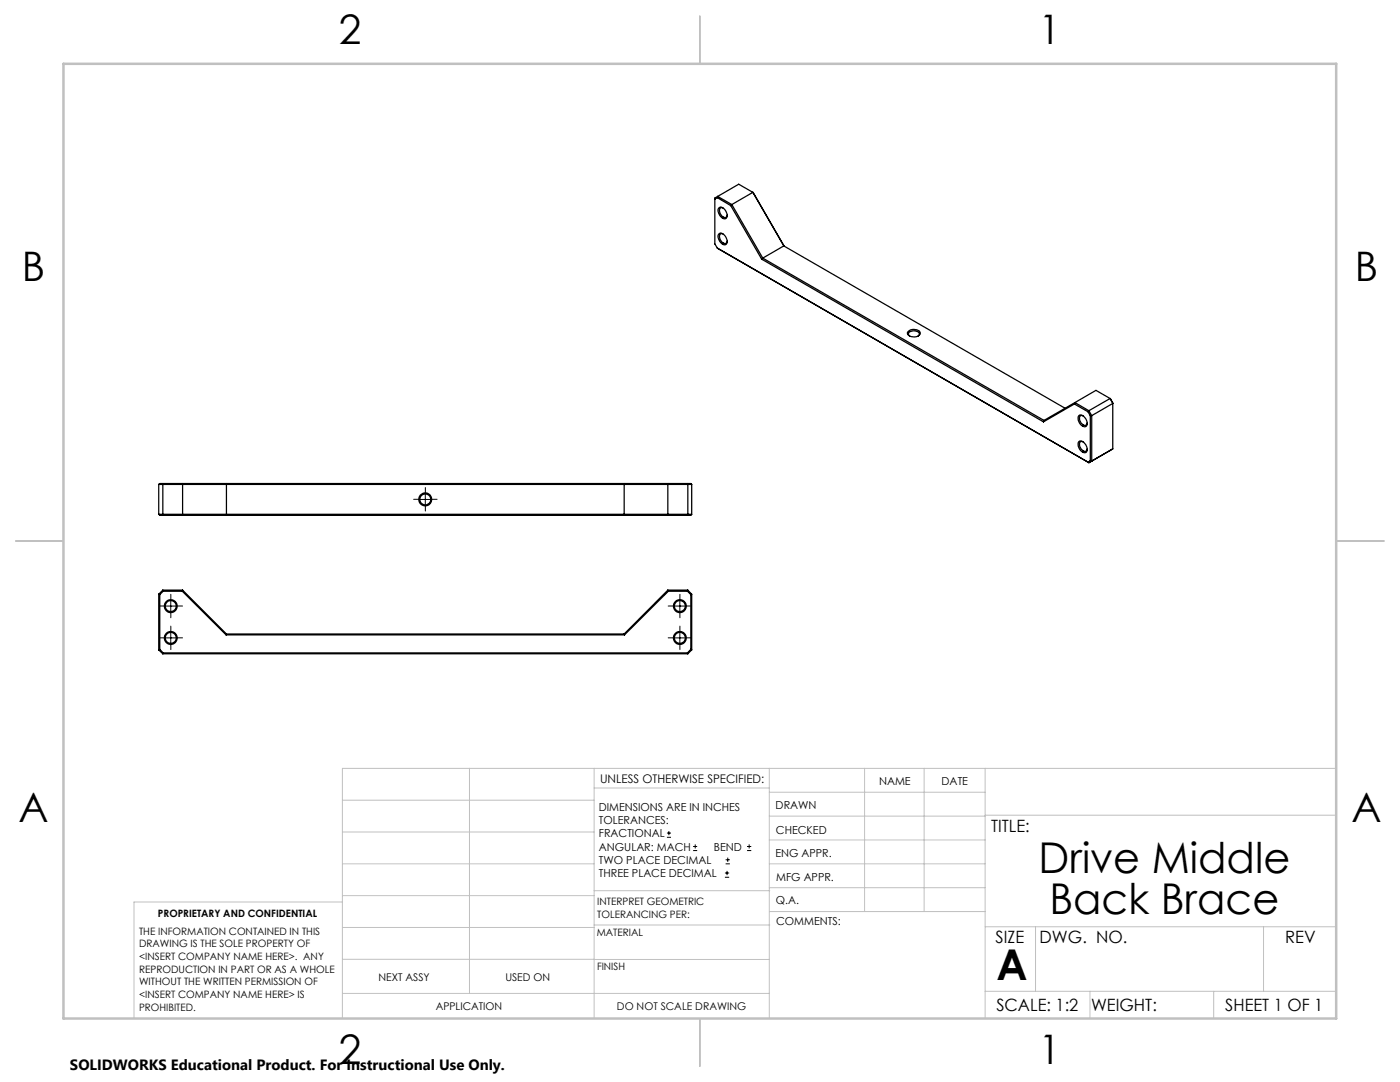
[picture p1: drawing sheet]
<svg xmlns="http://www.w3.org/2000/svg" width="279mm" height="216mm" viewBox="0 0 279 216" stroke-linecap="round" stroke-linejoin="round" font-family="sans-serif">
<g fill="none" stroke="#000" stroke-width=".2">
<path d="M83.6 99.7h2.5M84.9 98.4v2.5M34.1 119.7v2.5M135.7 119.7v2.5M32.8 127.3h2.5M32.8 120.9h2.5M34.1 126v2.6M134.4 127.3h2.5M134.4 120.9h2.5M135.7 126v2.6M133.1 167.1h.8M133.1 166.2h.8"/>
<path d="M133.5 165.8v.9M138.3 169.7h.8M138.3 168.9h.8M138.7 168.5v.8M144.7 175h.8M144.7 174.2h.8M144.8 172.4h.9M144.8 171.6h.9M145.1 173.8v.8M145.2 171.1v.9M149.1 169.7h.8M149.1 168.9h.8"/>
<path d="M149.5 168.5v.8"/>
</g>
<g fill="none" stroke="#000" stroke-width=".2" stroke-dasharray="15.2 1.3 1.3 1.3">
<path d="M83.6 99.6h-1.1M84.9 98.4v-1.1M86.1 99.6h1.1M34.1 119.7v-1.1M84.9 100.9v1.1M135.7 119.7v-1.1M32.8 127.3h-1.1M32.8 120.9h-1.1M34.1 126v-1.1M34.1 128.5v1.1M34.1 122.2v1.1M35.3 127.3h1.1"/>
<path d="M35.3 120.9h1.1M134.4 127.3h-1.1M134.4 120.9h-1.1M135.7 126v-1.1M135.7 128.5v1.1M135.7 122.2v1.1M136.9 127.3h1.1M136.9 120.9h1.1"/>
</g>
<g fill="none" stroke="#c0c0c0" stroke-width=".2">
<path d="M68.3 159.7h50.3M93.7 153.3v44.9M118.6 153.3v49.9M118.6 157.2h34.9M153.5 153.3v49.9M153.5 158.1h43.1M172.5 153.3v28.6M184.4 153.3v28.6M196.6 153.3v49.9M266.7 153.3h-198.4v49.9M68.3 178.7h50.3M68.3 172.4h50.3"/>
<path d="M68.3 166h50.3M68.3 180h-41.6v23.2M118.6 177.7h35M153.5 167.6h43.1M153.5 162.8h43.1M153.5 172.4h43.1M153.5 177.1h43.1M196.6 162.7h70.1M68.3 198.2h85.2M68.3 191.4l85.2 .1M68.3 185.1h50.3M118.6 184.6h35"/>
<path d="M153.6 181.9h43M196.6 197.8h70.1M196.6 184.9h70.1M206.7 184.9v12.9M217.5 197.8v5.4M242.2 197.8v5.4M252.2 184.9v12.9"/>
</g>
<path d="M139.7 3.2v9.5M3.1 107.9h9.6M266.7 107.9h9.5M139.7 203.2v9.6" fill="none" stroke="#c0c0c0" stroke-width=".25"/>
<path d="M12.7 12.7h254v190.5h-254z" fill="none" stroke="#c0c0c0" stroke-width=".5"/>
<g fill="none" stroke="#000" stroke-width=".25">
<path d="M143.2 39.4l-.5 .3M143.2 39.4l2.6 1.6M143.2 39.2l-.5 .3v9.2l.5 .8M143.2 39.2v.2M143.2 39.2l2.9 1.6M150.2 38.4l-4.1 2.4M150.2 38.4l6.2 10.7M150.2 38.4l6.3 10.7M150.2 38.4l-2.8-1.6-4.2 2.4M143.2 49.5l74.1 42.8M143.2 49.5v.1M143.5 46.7a1.07 1.07 0 0 1 1.5 .8 .73 .73 0 0 1 .1 1 .73 .73 0 0 1-.9 .3 1.76 1.76 0 0 1-.7-2.1z"/>
<path d="M143.5 41.5a1.07 1.07 0 0 1 1.5 .8 .73 .73 0 0 1 .1 1 .73 .73 0 0 1-.9 .3 1.76 1.76 0 0 1-.7-2.1zM144.3 41.5a.59 .59 0 0 0-.7 .2 .59 .59 0 0 0 .1 .8 .92 .92 0 0 0 1.3 .8l.1-.4M144.3 46.7a.59 .59 0 0 0-.7 .2 .59 .59 0 0 0 .1 .8 .92 .92 0 0 0 1.3 .7l.1-.3M145.8 41l6.2 10.7M146.1 40.8l-.3 .2M146.1 40.8l6.1 10.7M152 51.7l56.2 32.5M152.2 51.5l56.2 32.4M152.2 51.5l-.2 .2M156.4 49.1l-4.2 2.4M156.4 49.1l56.1 32.4M181.2 66.3a1.64 1.64 0 0 1 2.5 .1 1.22 1.22 0 0 1-1.8 .8l-.7-.4z"/>
<path d="M181.5 67.1a.59 .59 0 0 1-.1-.8 .59 .59 0 0 1 .7-.3 .91 .91 0 0 1 1.3 .8l-.2 .3M221.5 79.5l-4.2 2.5M221.5 79.5l.6 1-4.2 2.4M221.5 79.5l.6 .9v9.2M221.5 79.5l-2.8-1.6-4.2 2.4M31.7 96.7v5.9M31.7 96.7h106.3M31.7 96.7l.2-.2h106l.1 .2M32.6 96.5v6.3M36.4 96.5v6.3M45.1 96.5v6.3M124.6 96.5v6.3"/>
<path d="M133.4 96.5l-.1 .2v5.9l.1 .2M137.2 96.5v6.3M138 96.7v5.9M208.4 83.9l-.2 .3M214.4 80.6l-6.2 3.6M214.4 80.6l2.7 1.6M214.5 80.3l2.8 1.7M214.5 80.3l-.1 .3M214.5 80.3l-6.1 3.6M215.3 88.1a1.25 1.25 0 0 1 1.6 1.2 .67 .67 0 0 1-.1 .9 .67 .67 0 0 1-1-.1 1.62 1.62 0 0 1-.5-2zM215.3 82.9a1.25 1.25 0 0 1 1.6 1.2 .67 .67 0 0 1-.1 1 .67 .67 0 0 1-1-.2 1.62 1.62 0 0 1-.5-2zM216.1 83l-.3-.1a1.02 1.02 0 0 0 .2 1.7l.4 .3 .3-.1 .3-.4"/>
<path d="M216.1 88.2l-.3-.1a1.02 1.02 0 0 0 .2 1.7l.4 .3 .3-.1 .3-.4M217.1 82.2l.5 .8M217.3 82l.6 .9M217.3 82l-.2 .2M217.6 83v8.9M217.6 91.9l-.5 .3 .2 .1M217.6 91.9l.3 .1M217.9 82.9l-.3 .1M217.9 82.9v9.1M217.9 92l-.6 .3M222.1 89.6l-4.2 2.4M222.1 89.6l-4.8 2.7"/>
<path d="M31.7 102.6h106.3M31.7 102.6l.2 .2h106l.1-.2M31.7 118.6h.2M31.7 118.6v11.1M31.9 118.6v11M32.5 117.8l.1 .2M32.5 117.8h3.9M32.5 117.8l-.8 .8M32.6 118l-.7 .6M32.6 118h3.8M36.4 118l8.7 8.7M36.4 117.8v.2"/>
<path d="M36.4 117.8l8.8 8.7M133.3 117.8h4M133.3 117.8l-8.7 8.7M133.3 117.8l.1 .2M133.4 118h3.8M133.4 118l-8.8 8.7M137.2 118l.7 .6M137.3 117.8l-.1 .2M137.3 117.8l.7 .8M137.9 118.6v11M138 118.6h-.1M138 118.6v11.1"/>
<path d="M31.7 129.7l.8 .8M31.9 129.6l.7 .7M31.9 129.6l-.2 .1M32.5 130.5h104.8M32.6 130.3h104.6M32.6 130.3l-.1 .2M45.1 126.7h79.5M45.2 126.5h79.4M45.2 126.5l-.1 .2M124.6 126.5v.2M137.2 130.3l.1 .2M137.9 129.6l-.7 .7"/>
<path d="M137.9 129.6l.1 .1M138 129.7l-.7 .8"/>
<circle cx="84.9" cy="99.7" r="1.28"/>
<circle cx="84.9" cy="99.6" r="1.09"/>
<circle cx="34.1" cy="127.3" r="1.29"/>
<circle cx="34.1" cy="121" r="1.29"/>
<circle cx="34.1" cy="120.9" r="1.09"/>
<circle cx="34.1" cy="127.3" r="1.09"/>
<circle cx="135.7" cy="127.3" r="1.29"/>
<circle cx="135.7" cy="121" r="1.29"/>
<circle cx="135.7" cy="120.9" r="1.09"/>
<circle cx="135.7" cy="127.3" r="1.09"/>
</g>
<g font-size="8.5">
<text x="207.3" y="174.2">Drive Middle</text>
<text x="209.4" y="182.3">Back Brace</text>
<text x="198.9" y="195.5">A</text>
</g>
<g font-size="8.1">
<text x="67.6" y="8.9">2</text>
<text x="207.3" y="8.9">1</text>
<text x="4.4" y="56.2">B</text>
<text x="270.4" y="56.2">B</text>
<text x="3.7" y="164.1">A</text>
<text x="269.7" y="164.1">A</text>
<text x="67.6" y="212.4">2</text>
<text x="207.3" y="212.4">1</text>
</g>
<g font-size="3.4">
<text x="197.8" y="166">TITLE:</text>
<text x="198.7" y="188.1">SIZE</text>
<text x="207.5" y="188.1">DWG. NO.</text>
<text x="256.5" y="188.2">REV</text>
<text x="198.8" y="201.7">SCALE: 1:2</text>
<text x="217.7" y="201.8">WEIGHT:</text>
<text x="244.5" y="201.7">SHEET 1 OF 1</text>
</g>
<text font-size="3" x="14" y="213.5">SOLIDWORKS Educational Product. For Instructional Use Only.</text>
<text font-size="2.4" x="119.8" y="156.2">UNLESS OTHERWISE SPECIFIED:</text>
<g font-size="2.2">
<text x="119.5" y="161.8">DIMENSIONS ARE IN INCHES</text>
<text x="154.8" y="161.4">DRAWN</text>
<text x="175.4" y="156.6">NAME</text>
<text x="187.9" y="156.7">DATE</text>
<text x="119.5" y="164.4">TOLERANCES:</text>
<text x="119.5" y="167.1">FRACTIONAL</text>
<text x="154.9" y="166.3">CHECKED</text>
<text x="119.5" y="169.7">ANGULAR: MACH</text>
<text x="119.5" y="172.4">TWO PLACE DECIMAL</text>
<text x="142.5" y="169.7">BEND</text>
<text x="154.8" y="171">ENG APPR.</text>
<text x="119.5" y="175">THREE PLACE DECIMAL</text>
<text x="154.9" y="175.7">MFG APPR.</text>
<text x="154.9" y="180.4">Q.A.</text>
<text x="154.9" y="184.6">COMMENTS:</text>
</g>
<g font-size="2.1">
<text x="75.5" y="195.7">NEXT ASSY</text>
<text x="100.9" y="195.7">USED ON</text>
<text x="86.9" y="201.5">APPLICATION</text>
<text x="123.1" y="201.6">DO NOT SCALE DRAWING</text>
</g>
<g font-size="2">
<text x="31.5" y="182.9">PROPRIETARY AND CONFIDENTIAL</text>
<text x="119.2" y="180.6">INTERPRET GEOMETRIC</text>
<text x="119.2" y="183.1">TOLERANCING PER:</text>
<text x="27.8" y="186.5">THE INFORMATION CONTAINED IN THIS</text>
<text x="27.8" y="189">DRAWING IS THE SOLE PROPERTY OF</text>
<text x="27.8" y="191.6">&lt;INSERT COMPANY NAME HERE&gt;. ANY</text>
<text x="119.1" y="186.7">MATERIAL</text>
<text x="27.8" y="194.1">REPRODUCTION IN PART OR AS A WHOLE</text>
<text x="27.8" y="196.6">WITHOUT THE WRITTEN PERMISSION OF</text>
<text x="119.1" y="193.5">FINISH</text>
<text x="27.8" y="199.1">&lt;INSERT COMPANY NAME HERE&gt; IS</text>
<text x="27.8" y="201.7">PROHIBITED.</text>
</g>
</svg>
